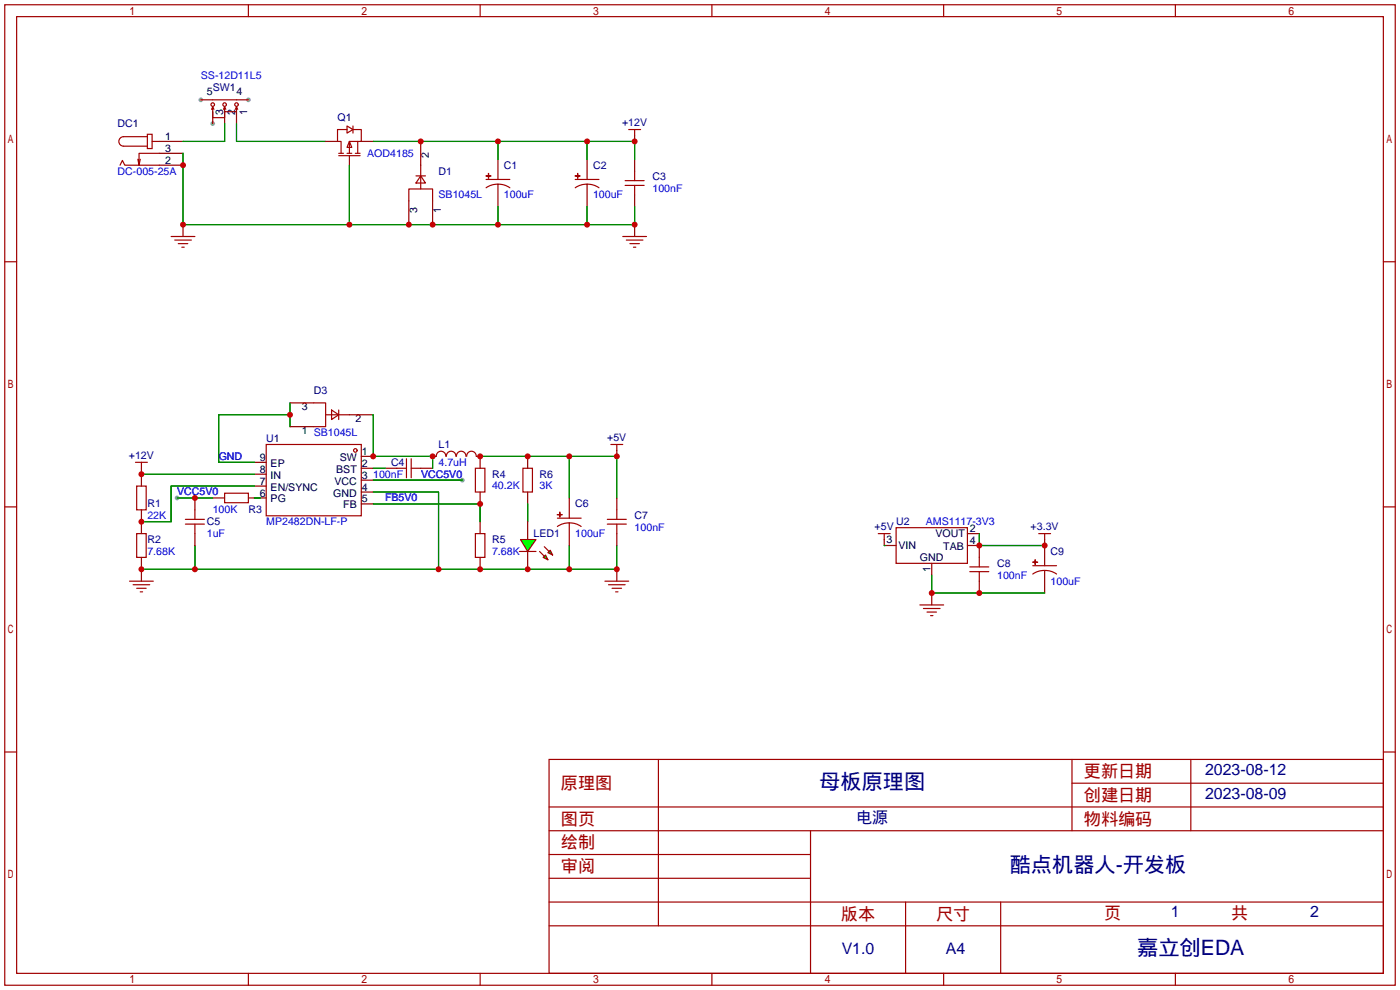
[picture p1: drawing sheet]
<svg xmlns="http://www.w3.org/2000/svg" width="299mm" height="212mm" viewBox="0 0 299 212" stroke-linecap="round" stroke-linejoin="round" font-family="sans-serif">
<g fill="#999">
<circle cx="42.9" cy="21.3" r=".51"/>
<circle cx="53.1" cy="21.3" r=".51"/>
<circle cx="45.5" cy="26.4" r=".51"/>
<circle cx="98.8" cy="102.6" r=".51"/>
<circle cx="37.8" cy="106.4" r=".51"/>
</g>
<g fill="none" stroke="#a10000" stroke-width=".25">
<path d="M1 1h297.2v209.6h-297.2zM3.6 3.6h292.1v204.4h-292.1zM53.1 1v2.6M102.6 1v2.6M152.1 1v2.6M201.7 1v2.6M251.2 1v2.6M25.7 35.3l.5-1 .5 1h7.3M30 34l-.3 1.3M31.5 28.7h1v3.1h-1zM31.5 29.2h-5.1a1.02 1.02 0 0 0-1 1 1.02 1.02 0 0 0 1 1h5.1M32.5 30.2h1.5"/>
<path d="M34 32.8h-4.3v2.5l-.2-1.3M45.2 23.4l.3-.5v2.2h2.5v-1.2M45.5 21.3h5M45.5 22.9l.2 .5M48 22.9l.3 .5M50.5 22.9v1h-2.5v-1l-.2 .5M50.5 22.9l-.2 .5M50.5 22.9l.3 .5M72.4 33.3h4.6M72.4 32.8h1M74.2 26.9l1.2 .8-1.2 .7zM74.2 27.7h-2.1v2.5h.8v2.6"/>
<path d="M74.2 32.8h1M74.7 30.2l.5 1.3h-1zM75.4 27.7h1.8v2.5h-2.5v2.6M75.4 26.9v1.5M75.9 32.8h1.1M76.5 30.2v2.6M88.9 37.6h2M89.9 37.6l1 1.5h-2zM89.9 35.3v5.1M103.9 37.6h1zM103.9 38.4h5.1M104.4 37.1v1z"/>
<path d="M122.9 37.6h1.1zM122.9 38.4h5.1M123.4 37.1l.1 1zM133.6 39.6h4.1M133.6 38.6h4.1M134.4 27.7h2.5M135.6 27.7v1.3M135.6 36.6v2M135.6 39.6v2.1M1 55.9h2.6M36.6 50.5h5.1M37.3 51.3h3.6"/>
<path d="M38.1 52.1h2M38.9 52.8h.5M87.4 42.9v-2.5h5.1v2.5M103.9 40.1a4.6 4.6 0 0 1 5.1 0M122.9 40.1a4.6 4.6 0 0 1 5.1 0M133.1 50.5h5.1M133.9 51.3h3.5M134.6 52.1h2.1M135.4 52.8h.5M295.7 55.9h2.5M29 98.8h2.5M30.2 98.8v1.3"/>
<path d="M56.9 95h20.3v15.2h-20.3zM67.1 86.1h2.5v5.1h-2.5M69.6 88.6h5.1M70.9 87.6l1.5 1-1.5 1.1zM72.4 87.6v2.1M86.9 98v4.1M87.9 98v4.1M93.2 97.5a1.01 1.01 0 0 1 1.1-1.1 1.01 1.01 0 0 1 1 1.1M95.4 97.5a1.01 1.01 0 0 1 1-1.1 1.01 1.01 0 0 1 1 1.1M97.6 97.5a1.01 1.01 0 0 1 1-1.1 1.01 1.01 0 0 1 1 1.1M99.7 97.5a1.01 1.01 0 0 1 1.1-1.1 1.01 1.01 0 0 1 1 1.1M130.6 95h2.5"/>
<path d="M131.8 95v1.3M1 108.3h2.6M29.2 103.9h2v5.1h-2zM29.2 114h2v5.1h-2zM39.6 112h4.1M39.6 111h4.1M41.7 109v2M41.7 112v2M48 105.4h5.1v2h-5.1zM84.8 100.1h2.1M87.9 100.1h2M101.6 100.1h2v5.1h-2z"/>
<path d="M101.6 114h2v5.1h-2zM111 117.9h3.6M111.8 100.1h2v5.1h-2zM119.1 110h1zM119.1 112.5a4.6 4.6 0 0 1 5.1 0M119.1 110.7h5.1M119.6 109.5l.1 1zM129.8 112h4.1M129.8 111h4.1M131.8 109v2M131.8 112v2M295.7 108.3h2.5"/>
<path d="M27.7 124.2h5.1M28.4 125h3.6M29.2 125.7h2M30 126.5h.5M129.3 124.2h5.1M130 125h3.6M130.8 125.7h2M131.6 126.5h.5M1 160.7h2.6M117.3 162.3h178.4v45.7h-178.4zM117.3 177.5h178.4M117.3 172.5h178.4"/>
<path d="M140.7 162.3v35.6M173.2 177.5v30.5M229.1 162.3v15.2M229.1 167.4h66.6M254.5 162.3v15.2M295.7 160.7h2.5M117.3 182.6h55.9M117.3 197.9h178.4M117.3 192.8h178.4M117.3 187.7h55.9M193.5 192.8v15.2M213.9 192.8v15.2"/>
<path d="M53.1 208v2.6M102.6 208v2.6M152.1 208v2.6M201.7 208v2.6M251.2 208v2.6"/>
<circle cx="45.5" cy="22.4" r=".38"/>
<circle cx="48" cy="22.4" r=".38"/>
<circle cx="50.5" cy="22.4" r=".38"/>
<circle cx="75.9" cy="96.3" r=".38"/>
</g>
<g fill="none" stroke="#870000" stroke-width=".25">
<path d="M34 30.2h5.1M34 35.3h5.1M34 32.8h5.1M42.9 21.3h2.6M45.5 23.9v2.5M48 23.9v2.5M50.5 21.3h2.6M50.5 23.9v2.5M69.6 30.2h2.5M74.7 33.3v2M77.2 30.2h2.6M89.9 30.2v5.1"/>
<path d="M106.4 34v4.4M106.4 39.4v4.8M125.5 34v4.4M125.5 39.4v4.8M135.6 29v1.2M135.6 34v2.6M39.1 48v2.5M87.4 42.9v5.1M92.5 42.9v5.1M135.6 41.7v2.5M135.6 48v2.5M54.4 98.8h2.5"/>
<path d="M62 86.1h5.1M62 91.2h5.1M74.7 88.6h5.1M77.2 97.5h2.6M92.5 97.5h.7M101.9 97.5h.7v2.6M112.8 97.5v2.6M131.8 96.3v1.2M30.2 100.1v3.8M30.2 109v5M30.2 119.1v5.1M41.7 106.4v2.6"/>
<path d="M41.7 114v2.6M45.5 106.4h2.5M53.1 106.4h3.8M54.4 103.9h2.5M54.4 101.3h2.5M77.2 100.1h2.6M77.2 102.6h2.6M77.2 105.2h2.6M77.2 107.7h2.6M82.3 100.1h2.5M89.9 100.1h2.6M102.6 105.2v2.5"/>
<path d="M102.6 111.5v2.5M102.6 119.1v2.6M112.8 105.2v2.5M121.7 106.4v4.3M121.7 111.8v4.8M131.8 106.4v2.6M131.8 114v2.6M131.8 121.7v2.5"/>
</g>
<g fill="none" stroke="#008700" stroke-width=".25">
<path d="M39.1 32.8v15.2h96.5v-3.8M48 26.4v3.8h-8.9M50.5 26.4v3.8h19.1M74.7 35.3v12.7M79.8 30.2h55.8v3.8M106.4 30.2v3.8M125.5 30.2v3.8M106.4 44.2v3.8M125.5 44.2v3.8M62 88.6h-15.3v10.2h7.7M62 86.1v5.1M79.8 88.6v8.9h12.7v2.6"/>
<path d="M102.6 97.5h29.2v8.9M121.7 97.5v8.9M30.2 101.3h24.2M37.8 106.4h7.7M41.7 116.6v5.1M54.4 106.4h1.2M54.4 103.9h-17.8v7.6h-6.4M79.8 100.1h2.5M79.8 107.7h22.8v3.8M79.8 102.6h19M79.8 105.2h13.9v16.5M112.8 107.7v3.8"/>
<path d="M121.7 116.6v5.1M131.8 116.6v5.1h-101.6"/>
</g>
<g fill="#0f0" stroke="#a10000" stroke-width=".25">
<path d="M111.3 115.3h3.3l-1.8 2.6z"/>
<path d="M117.6 117.6l.5 1-1-.5z"/>
<path d="M116.1 119.1l.5-.5 .5 1z"/>
</g>
<g fill="none" stroke="#a10000" stroke-width=".25">
<path d="M115.3 117.9l1 1M116.3 116.8l1 1.1M187.7 114h2.5M189 114v1.3M191.5 112.8h15.3v7.6h-15.3zM209.3 119.1v2.1M221.2 119.6l.1 1zM222 114h2.5M223.3 114v1.3M196.6 129.3h5.1M197.4 130h3.5M198.1 130.8h2.1"/>
<path d="M198.9 131.6h.5M207.3 122.2h4M207.3 121.2h4M209.3 122.2v2M220.7 120.1l1 .1zM220.7 122.7a4.6 4.6 0 0 1 5.1 0M220.7 120.9h5.1"/>
</g>
<path d="M112.8 111.5v3.8M112.8 117.9v3.8M189 115.3v1.3h2.5M206.8 114h2.5M206.8 116.6h2.5v2.5M223.3 115.3v5.6M199.1 120.4v2.5M199.1 126.7v2.6M209.3 124.2v2.5M223.3 121.9v4.8" fill="none" stroke="#870000" stroke-width=".25"/>
<path d="M189 116.6h.1M209.3 114v2.6h14M199.1 122.9v3.8h24.2" fill="none" stroke="#008700" stroke-width=".25"/>
<g fill="#c00">
<circle cx="135.6" cy="30.2" r=".63"/>
<circle cx="106.4" cy="30.2" r=".63"/>
<circle cx="125.5" cy="30.2" r=".63"/>
<circle cx="89.9" cy="30.2" r=".63"/>
<circle cx="135.6" cy="48" r=".63"/>
<circle cx="106.4" cy="48" r=".63"/>
<circle cx="125.5" cy="48" r=".63"/>
<circle cx="92.5" cy="48" r=".63"/>
<circle cx="74.7" cy="48" r=".63"/>
<circle cx="87.4" cy="48" r=".63"/>
<circle cx="39.1" cy="48" r=".63"/>
<circle cx="39.1" cy="35.3" r=".63"/>
<circle cx="30.2" cy="101.3" r=".63"/>
<circle cx="30.2" cy="111.5" r=".63"/>
<circle cx="62" cy="88.6" r=".63"/>
<circle cx="102.6" cy="107.7" r=".63"/>
<circle cx="41.7" cy="106.4" r=".63"/>
<circle cx="102.6" cy="97.5" r=".63"/>
<circle cx="112.8" cy="97.5" r=".63"/>
<circle cx="121.7" cy="97.5" r=".63"/>
<circle cx="131.8" cy="97.5" r=".63"/>
<circle cx="41.7" cy="121.7" r=".63"/>
<circle cx="30.2" cy="121.7" r=".63"/>
<circle cx="93.7" cy="121.7" r=".63"/>
<circle cx="102.6" cy="121.7" r=".63"/>
<circle cx="121.7" cy="121.7" r=".63"/>
<circle cx="131.8" cy="121.7" r=".63"/>
<circle cx="112.8" cy="121.7" r=".63"/>
<circle cx="79.8" cy="97.5" r=".63"/>
<circle cx="92.5" cy="97.5" r=".63"/>
<circle cx="209.3" cy="116.6" r=".63"/>
<circle cx="223.3" cy="116.6" r=".63"/>
<circle cx="199.1" cy="126.7" r=".63"/>
<circle cx="209.3" cy="126.7" r=".63"/>
</g>
<g font-size="4.5" fill="#000080">
<text x="175.1" y="168.6">母板原理图</text>
<text x="215.8" y="186.3">酷点机器人-开发板</text>
<text x="243" y="204.1">嘉立创EDA</text>
</g>
<g font-size="3.7" fill="#a00000">
<text x="231.6" y="166.1">更新日期</text>
<text x="119.9" y="168.6">原理图</text>
<text x="231.6" y="171.2">创建日期</text>
<text x="119.9" y="176.3">图页</text>
<text x="231.6" y="176.3">物料编码</text>
<text x="119.9" y="181.3">绘制</text>
<text x="119.9" y="186.4">审阅</text>
<text x="179.7" y="196.6">版本</text>
<text x="200" y="196.6">尺寸</text>
<text x="236" y="196.3">页</text>
<text x="263.1" y="196.3">共</text>
</g>
<g font-size="3.4" fill="#000080">
<text x="257.6" y="165.7">2023-08-12</text>
<text x="257.6" y="170.8">2023-08-09</text>
<text x="183" y="175.9">电源</text>
<text x="250.3" y="196">1</text>
<text x="280" y="196">2</text>
<text x="179.9" y="203.8">V1.0</text>
<text x="202.1" y="203.8">A4</text>
</g>
<g font-size="2.3" fill="#00f">
<text x="42.9" y="17">SS-12D11L5</text>
<text x="78.5" y="33.5">AOD4185</text>
<text x="25.1" y="37.3">DC-005-25A</text>
<text x="139.4" y="41.1">100nF</text>
<text x="93.7" y="42.4">SB1045L</text>
<text x="107.7" y="42.4">100uF</text>
<text x="126.7" y="42.4">100uF</text>
<text x="46.7" y="98.3">GND</text>
<text x="93.7" y="99.5">4.7uH</text>
<text x="37.8" y="105.9">VCC5V0</text>
<text x="79.8" y="102.1">100nF</text>
<text x="82.3" y="107.2">FB5V0</text>
<text x="90" y="102.1">VCC5V0</text>
<text x="105.2" y="104.6">40.2K</text>
<text x="115.3" y="104.6">3K</text>
<text x="31.5" y="111">22K</text>
<text x="45.5" y="109.7">100K</text>
<text x="56.9" y="112.2">MP2482DN-LF-P</text>
<text x="135.6" y="113.5">100nF</text>
<text x="197.9" y="112.2">AMS1117-3V3</text>
<text x="31.5" y="118.6">7.68K</text>
<text x="44.2" y="114.8">1uF</text>
<text x="105.2" y="118.6">7.68K</text>
<text x="122.9" y="114.8">100uF</text>
<text x="213.1" y="123.7">100nF</text>
<text x="224.5" y="124.9">100uF</text>
</g>
<g font-size="2.3">
<text x="44.2" y="20.3">5</text>
<text x="50.5" y="20.3">4</text>
<text x="35.3" y="29.9">1</text>
<text x="47.7" y="24.7" transform="rotate(-90 47.7 24.7)">3</text>
<text x="50.3" y="24.7" transform="rotate(-90 50.3 24.7)">2</text>
<text x="52.8" y="24.7" transform="rotate(-90 52.8 24.7)">1</text>
<text x="35.3" y="35">2</text>
<text x="35.3" y="32.5">3</text>
<text x="91.7" y="33.8" transform="rotate(-90 91.7 33.8)">2</text>
<text x="89.1" y="45.5" transform="rotate(-90 89.1 45.5)">3</text>
<text x="94.2" y="45.5" transform="rotate(-90 94.2 45.5)">1</text>
<text x="64.5" y="87.6">3</text>
<text x="64.5" y="92.7">1 SB1045L</text>
<text x="75.9" y="90.1">2</text>
<text x="55.5" y="101">8</text>
<text x="55.5" y="98.5">9</text>
<text x="57.8" y="99.8">EP</text>
<text x="71.9" y="101">BST</text>
<text x="72.6" y="98.5">SW</text>
<text x="77.3" y="97.2">1</text>
<text x="77.3" y="99.8">2</text>
<text x="55.5" y="106.1">6</text>
<text x="55.5" y="103.6">7</text>
<text x="57.8" y="107.4">PG</text>
<text x="57.8" y="104.8">EN/SYNC</text>
<text x="57.8" y="102.3">IN</text>
<text x="71.2" y="106.1">GND</text>
<text x="71.5" y="103.6">VCC</text>
<text x="77.3" y="102.3">3</text>
<text x="77.3" y="104.8">4</text>
<text x="77.3" y="107.4">5</text>
<text x="73.4" y="108.7">FB</text>
<text x="207.3" y="113.8">2</text>
<text x="189.5" y="116">3</text>
<text x="192" y="117.3">VIN</text>
<text x="196.6" y="119.9">GND</text>
<text x="199.9" y="114.8">VOUT</text>
<text x="201.6" y="117.6">TAB</text>
<text x="207.3" y="116.3">4</text>
<text x="198.8" y="122.2" transform="rotate(-90 198.8 122.2)">1</text>
</g>
<g font-size="2.3" fill="#000080">
<text x="45.5" y="19.5">SW1</text>
<text x="25.1" y="27.1">DC1</text>
<text x="72.1" y="25.9">Q1</text>
<text x="133" y="27">+12V</text>
<text x="93.7" y="37.3">D1</text>
<text x="107.7" y="36">C1</text>
<text x="126.7" y="36">C2</text>
<text x="139.4" y="38.6">C3</text>
<text x="67.1" y="84.3">D3</text>
<text x="56.9" y="94.5">U1</text>
<text x="93.7" y="95.7">L1</text>
<text x="129.8" y="94.3">+5V</text>
<text x="27.5" y="98.1">+12V</text>
<text x="83.6" y="99.5">C4</text>
<text x="105.2" y="102.1">R4</text>
<text x="115.3" y="102.1">R6</text>
<text x="31.5" y="108.4">R1</text>
<text x="44.2" y="112.2">C5</text>
<text x="53.1" y="109.7">R3</text>
<text x="122.9" y="108.4">C6</text>
<text x="135.6" y="111">C7</text>
<text x="186.9" y="113.4">+5V</text>
<text x="191.5" y="112.2">U2</text>
<text x="220.3" y="113.4">+3.3V</text>
<text x="31.5" y="116">R2</text>
<text x="105.2" y="116">R5</text>
<text x="114" y="114.8">LED1</text>
<text x="224.5" y="118.6">C9</text>
<text x="213.1" y="121.1">C8</text>
</g>
</svg>
